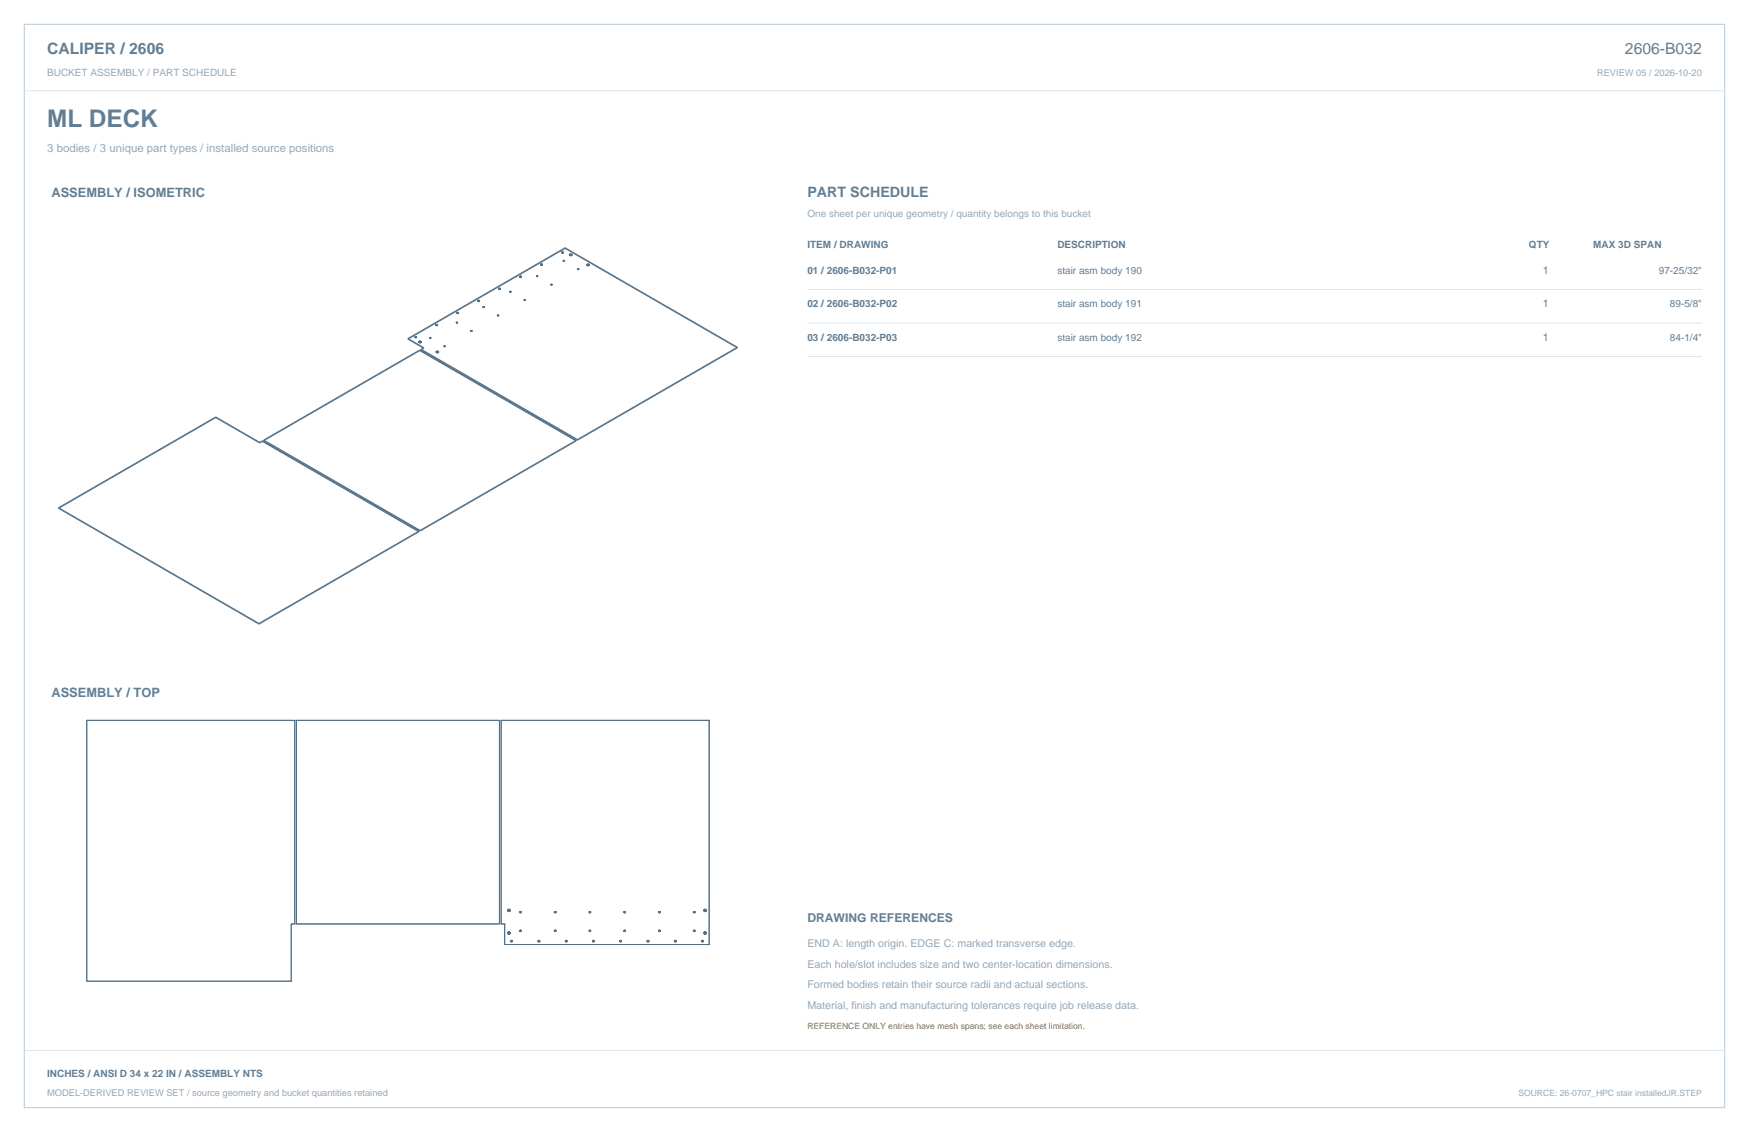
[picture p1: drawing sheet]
<svg xmlns="http://www.w3.org/2000/svg" width="864mm" height="559mm" viewBox="0 0 864 559" stroke-linecap="round" stroke-linejoin="round" font-family="sans-serif">
<path d="M12 12h840v535h-840z" fill="none" stroke="#b8cad8" stroke-width=".49"/>
<path d="M12 45h840M399 143h441M399 159h441M399 176h441M12 519h840" fill="none" stroke="#dbe5ed" stroke-width=".49"/>
<g fill="none" stroke="#536f85" stroke-width=".49">
<path d="M257 136v1M257 137h.1M257 136h.1M257 136h1M258 136h.1M258 136l-1 1M265 136v1M265 136h.1M265 137h.1M265 136h1M266 136h-1M266 136h.1"/>
<path d="M266 136l-1 1M267 130v1M267 131h.1M267 130h.1M267 131h1M267 130h1M268 131h-1M268 131h.1M268 130l-1 1M268 130v1M268 130h.1M268 130h-1"/>
<path d="M277 125h.1M277 124v1M277 125h1M277 124h.1M277 124h1M277 124l1 1M278 125h-1M278 125h.1M278 124h.1M278 124h-1M278 124v1M278 129h.1"/>
<path d="M278 128v1M278 128h.1M278 128l1 1M278 129h1M279 128v1M279 128h.1M279 129h-1M279 129h.1M279 123l85 49M279 122l85 49M279 122l-78 45M279 123l-78 44"/>
<path d="M279 122v1M281 126h.1M281 125v1M281 126h1M281 125h.1M281 125l1 1M282 126h.1M282 125v1M282 125h-1M282 125h.1M282 126h1M283 126h-1"/>
<path d="M283 126h.1M285 133h.1M285 133h1M286 133h.1M290 131h.1M290 130v1M290 130h.1M290 130h1M290 131h1M291 131h-1M291 130l-1 1M291 130h.1"/>
<path d="M291 131h.1M291 130v1M225 159h.1M225 159v1M225 159l1 1M225 160h.1M225 159h1M225 160h1M226 159h-1M226 154h.1M226 159h.1M226 154v1"/>
<path d="M226 155h.1M226 160h.1M226 159v1M236 148h.1M236 148v1M236 149h.1M236 148h1M236 148l1 1M236 149h1M237 149h.1M237 149h-1M237 148v1"/>
<path d="M237 148h-1M237 148h.1M238 151v1M238 152h1M238 152h.1M238 151h.1M239 152h.1M239 152h-1M239 151h-1M239 151h.1M239 151v1M246 156h.1"/>
<path d="M246 155v1M246 155h.1M246 142h.1M246 142v1M246 143h.1M246 142l1 1M246 142h1M246 143h1M247 143h-1M247 142h-1M247 142h.1M247 143h.1"/>
<path d="M247 142v1M252 144h.1M259 148h.1M272 140v1M272 140h.1M272 141h.1M272 140h1M273 140v1M273 140l-1 1M273 141h-1M273 140h.1M273 141h.1"/>
<path d="M201 167l8 5M201 167h.1M205 166h.1M205 166v1M205 167h.1M205 166h1M206 166h-1M206 166h.1M206 166v1M206 167h-1M206 167h.1M206 166l-1 1"/>
<path d="M207 169h.1M207 168v1M207 168h.1M207 173l-77 45M207 173h.1M207 173l-77 44M207 173l77 45M207 173l77 44M207 168h1M207 169h1M208 168l-1 1M208 168h.1"/>
<path d="M208 169h.1M208 169h-1M208 168v1M208 172v1M208 172l77 45M208 173l77 44M209 172h-1M209 172l-1 1M209 172h.1M212 167h.1M212 167h1M213 167h-1"/>
<path d="M213 167h.1M215 160h.1M215 160v1M215 174h.1M215 174h1M215 161h.1M215 160l1 1M215 173v1M215 160h1M215 173l1 1M215 173h.1M215 161h1"/>
<path d="M216 174h.1M216 160h.1M216 160h-1M216 161h-1M216 173v1M216 173h-1M216 161h.1M216 160v1M216 173h.1M216 173h1M217 173l-1 1M217 173h.1"/>
<path d="M217 174h-1M217 173v1M217 174h.1M219 171h.1M219 171h1M220 171h.1M220 171h-1M232 163l1 1M232 163h.1M232 163h1M233 163h-1M233 163v1"/>
<path d="M233 163h.1M233 164h.1M364 171l-79 46M364 172l-79 45M364 171v1M107 206h.1M107 206l-78 45M107 206l21 12M107 206l21 13M128 218v1M130 218h-2M130 218l-2 1"/>
<path d="M130 218l77 44M130 218h.1M130 218l77 45M130 217v1M130 217l77 45M284 217l-77 45M284 218l-77 44M284 217v1M285 217h.1M29 251h.1M29 251l99 57M207 262l-79 46"/>
<path d="M207 263l-79 45M207 262v1M207 262h.1M128 308h.1M43 356h.1M43 356h103M43 356v128M146 356h.1M146 356v100M146 356h101M247 356h.1M247 356v100"/>
<path d="M247 356h103M350 356h.1M350 356v110M144 456h.1M144 456h2M144 456v28M146 456h.1M146 456h101M247 456h.1M247 456h2M249 456h.1M249 456v10"/>
<path d="M251 449h.1M251 449v1M251 450h.1M251 460h.1M251 449h1M251 460h1M251 450h1M252 450h.1M252 450h-1M252 460h-1M252 449h-1M252 449h.1"/>
<path d="M252 460h.1M252 449v1M256 460h.1M256 459v1M256 450h.1M256 459h.1M256 460h1M256 450h1M257 459h-1M257 460h.1M257 450h-1M257 459h.1"/>
<path d="M257 450v1M257 459v1M257 450h.1M257 451h.1M274 460h.1M274 459v1M274 450h.1M274 459h.1M274 450v1M274 451h.1M291 460h.1M291 459v1"/>
<path d="M291 450h.1M291 459h.1M291 450v1M291 451h.1M308 460h.1M308 459v1M308 450h.1M308 459h.1M308 450v1M308 451h.1M308 450h1M308 459h1"/>
<path d="M309 460h.1M309 450h.1M309 450h-1M309 460h-1M309 459h.1M309 459v1M325 459v1M325 450h.1M325 460h.1M325 459h.1M325 450v1M325 451h.1"/>
<path d="M325 450h1M325 459h1M326 450h-1M326 460h-1M326 460h.1M326 451h.1M326 451h-1M326 450h.1M326 459v1M326 459h.1M326 450v1M342 460h.1"/>
<path d="M342 459v1M342 450h.1M342 459h.1M342 450v1M342 451h.1M342 451h1M342 460h1M342 450h1M343 450h-1M343 459h-1M343 460h.1M343 450h.1"/>
<path d="M343 459h.1M343 451h.1M343 450v1M343 459v1M347 449h.1M347 449l1 1M347 449v1M347 449h1M347 450h1M348 449h.1M348 449h-1M348 450h.1"/>
<path d="M348 449v1M348 450h-1M348 460h.1M348 450h1M348 449h1M348 460h1M348 449l1 1M349 449h.1M349 450h-1M349 450h.1M349 449h-1M349 449v1"/>
<path d="M249 466h.1M249 466h101M251 460v1M251 461h.1M251 461h1M252 461h.1M252 461h-1M252 460v1M252 465h.1M252 464h.1M252 464v1M252 464h1"/>
<path d="M252 465h1M253 464h-1M253 465h.1M253 464h.1M253 464v1M266 465h.1M266 464h.1M266 464v1M279 465h.1M279 464v1M279 464h.1M279 465h1"/>
<path d="M279 464h1M280 465h.1M280 465h-1M280 464h.1M280 464h-1M280 464v1M293 465h.1M293 464v1M293 464h.1M306 465h.1M306 464v1M306 464h.1"/>
<path d="M306 465h1M306 464h1M307 465h-1M307 465h.1M307 464h.1M307 464h-1M307 464v1M319 465h.1M319 465h1M320 464l-1 1M320 465h.1M320 464v1"/>
<path d="M320 465h-1M320 464h.1M333 465h.1M333 464v1M333 464h.1M333 465h1M333 464h1M334 465h.1M334 464h-1M334 464h.1M334 465h-1M334 464v1"/>
<path d="M346 465h.1M346 464v1M346 464h.1M346 464h1M346 464l1 1M346 465h1M347 465h-1M347 465h.1M347 464v1M347 464h-1M347 464h.1M347 460v1"/>
<path d="M347 461h.1M347 461h1M347 460h.1M348 460h-1M348 461h.1M348 460v1M348 461h-1M348 461h1M349 460h-1M349 460h.1M349 461h-1M349 460v1"/>
<path d="M349 461h.1M349 460l-1 1M350 466h.1M43 484h.1M43 484h101M144 484h.1"/>
</g>
<text font-size="12" fill="#617e94" x="23" y="63">ML DECK</text>
<g font-size="7.8" fill="#617e94">
<text x="23" y="27">CALIPER / 2606</text>
<text x="802" y="27">2606-B032</text>
</g>
<text font-size="7.1" fill="#617e94" x="399" y="97">PART SCHEDULE</text>
<g font-size="6.3" fill="#617e94">
<text x="25" y="97">ASSEMBLY / ISOMETRIC</text>
<text x="25" y="344">ASSEMBLY / TOP</text>
</g>
<text font-size="6" fill="#617e94" x="399" y="455">DRAWING REFERENCES</text>
<text font-size="5.6" fill="#93a8b9" x="23" y="75">3 bodies / 3 unique part types / installed source positions</text>
<g font-size="5.3" fill="#617e94">
<text x="762" y="135">1</text>
<text x="762" y="152">1</text>
<text x="762" y="168">1</text>
</g>
<g font-size="5.3" fill="#93a8b9">
<text x="399" y="467">END A: length origin. EDGE C: marked transverse edge.</text>
<text x="399" y="478">Each hole/slot includes size and two center-location dimensions.</text>
<text x="399" y="488">Formed bodies retain their source radii and actual sections.</text>
<text x="399" y="498">Material, finish and manufacturing tolerances require job release data.</text>
</g>
<g font-size="4.9" fill="#93a8b9">
<text x="23" y="38">BUCKET ASSEMBLY / PART SCHEDULE</text>
<text x="399" y="107">One sheet per unique geometry / quantity belongs to this bucket</text>
</g>
<g font-size="4.9" fill="#617e94">
<text x="399" y="122">ITEM / DRAWING</text>
<text x="522" y="122">DESCRIPTION</text>
<text x="755" y="122">QTY</text>
<text x="787" y="122">MAX 3D SPAN</text>
<text x="399" y="135">01 / 2606-B032-P01</text>
<text x="522" y="135">stair asm body 190</text>
<text x="819" y="135">97-25/32&quot;</text>
<text x="399" y="152">02 / 2606-B032-P02</text>
<text x="522" y="152">stair asm body 191</text>
<text x="825" y="152">89-5/8&quot;</text>
<text x="399" y="168">03 / 2606-B032-P03</text>
<text x="522" y="168">stair asm body 192</text>
<text x="825" y="168">84-1/4&quot;</text>
<text x="23" y="532">INCHES / ANSI D 34 x 22 IN / ASSEMBLY NTS</text>
</g>
<g font-size="4.6" fill="#93a8b9">
<text x="789" y="38">REVIEW 05 / 2026-10-20</text>
<text x="23" y="541">MODEL-DERIVED REVIEW SET / source geometry and bucket quantities retained</text>
</g>
<text font-size="4.2" fill="#ad6b22" x="399" y="508">REFERENCE ONLY entries have mesh spans; see each sheet limitation.</text>
<text font-size="4.2" fill="#93a8b9" x="750" y="541">SOURCE: 26-0707_HPC stair installedJR.STEP</text>
</svg>
